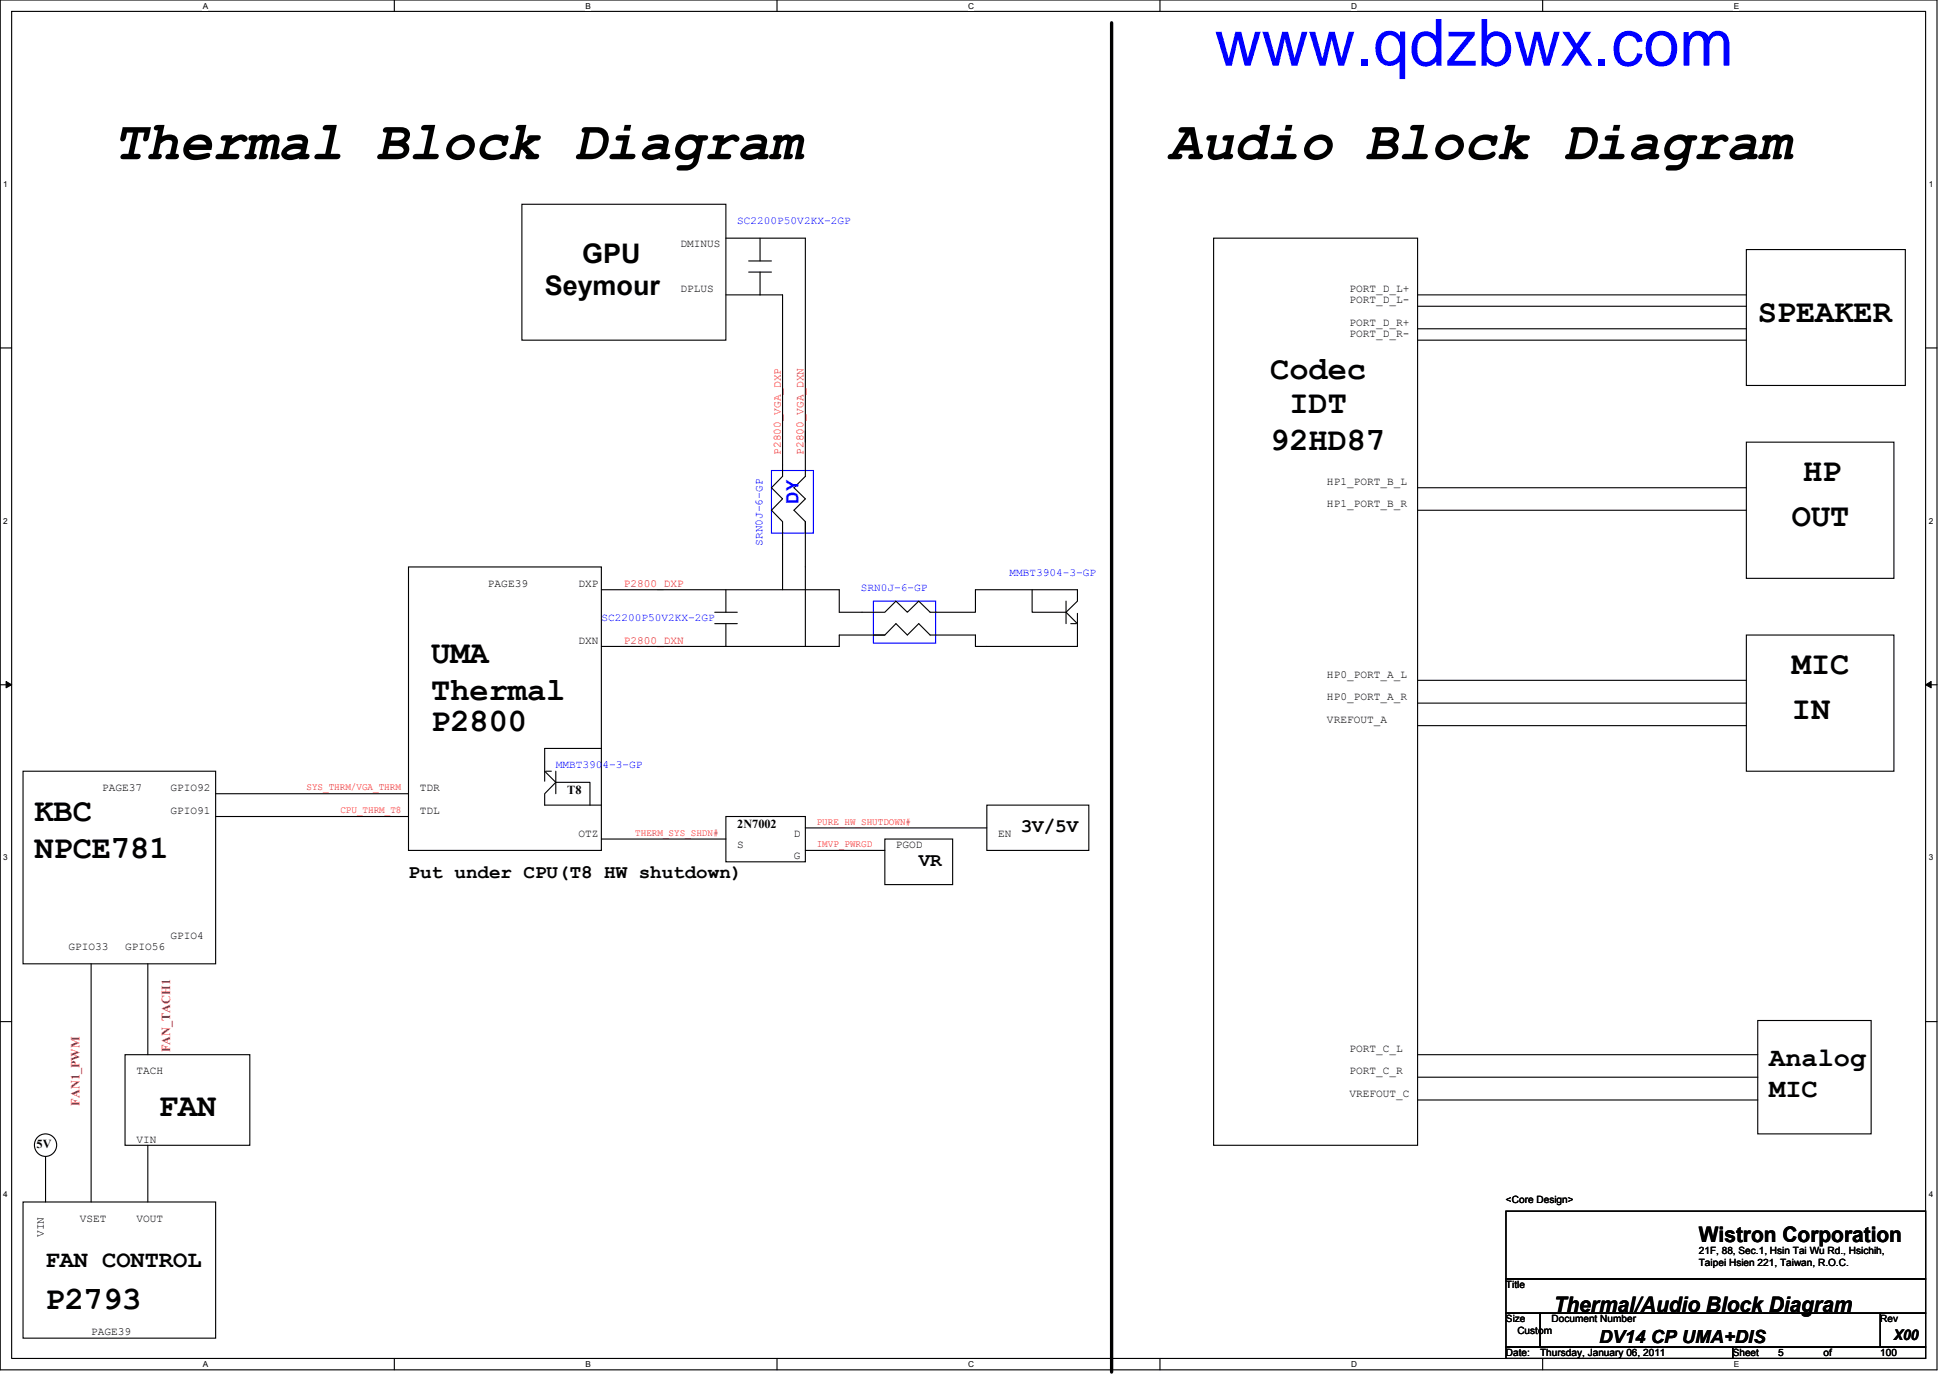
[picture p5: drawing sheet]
<svg xmlns="http://www.w3.org/2000/svg" width="297mm" height="210mm" viewBox="0 0 297 210" stroke-linecap="round" stroke-linejoin="round" font-family="sans-serif">
<path d="M0 0h295.1v208.7h-295.1zM1.8 1.7h291.5v205.2h-291.5z" fill="none" stroke="#000" stroke-width=".17"/>
<g fill="#fff">
<path d="M30.9 .2h.8v1.4h-.8z"/>
<path d="M30.9 207.1h.8v1.4h-.8z"/>
</g>
<path d="M60.1 0v1.7M60.1 206.9v1.8" fill="none" stroke="#000" stroke-width=".17"/>
<g fill="#fff">
<path d="M89.2 .2h.8v1.4h-.8z"/>
<path d="M89.2 207.1h.8v1.4h-.8z"/>
</g>
<path d="M118.4 0v1.7M118.4 206.9v1.8" fill="none" stroke="#000" stroke-width=".17"/>
<g fill="#fff">
<path d="M147.5 .2h.9v1.4h-.9z"/>
<path d="M147.5 207.1h.9v1.4h-.9z"/>
</g>
<path d="M176.7 0v1.7M176.7 206.9v1.8" fill="none" stroke="#000" stroke-width=".17"/>
<g fill="#fff">
<path d="M205.8 .2h.9v1.4h-.9z"/>
<path d="M205.8 207.1h.9v1.4h-.9z"/>
</g>
<path d="M235 0v1.7M235 206.9v1.8" fill="none" stroke="#000" stroke-width=".17"/>
<g fill="#fff">
<path d="M264.1 .2h.8v1.4h-.8z"/>
<path d="M264.1 207.1h.8v1.4h-.8z"/>
<path d="M.5 27.3h.7v1.4h-.7z"/>
<path d="M293.8 27.3h.7v1.4h-.7z"/>
<path d="M.5 78.6h.7v1.4h-.7z"/>
<path d="M293.8 78.6h.7v1.4h-.7z"/>
</g>
<path d="M0 53h1.8M293.3 53h1.8" fill="none" stroke="#000" stroke-width=".17"/>
<g fill="#fff">
<path d="M.5 129.9h.7v1.4h-.7z"/>
<path d="M293.8 129.9h.7v1.4h-.7z"/>
</g>
<path d="M0 104.3h1.8M293.3 104.3h1.8" fill="none" stroke="#000" stroke-width=".17"/>
<path d="M.9 103.8l.9 .5-.9 .5zM293.3 104.3l.9-.5v1z" fill="#000"/>
<path d="M.9 103.8l.9 .5-.9 .5zM293.3 104.3l.9-.5v1z" fill="none" stroke="#000" stroke-width=".15"/>
<g fill="#fff">
<path d="M.5 181.2h.7v1.4h-.7z"/>
<path d="M293.8 181.2h.7v1.4h-.7z"/>
</g>
<g fill="none" stroke="#000" stroke-width=".17">
<path d="M79.5 31.1h31.1v20.7h-31.1zM110.6 36.3h12.1v29.4M114 39.8h3.5M115.8 36.3v3.5M184.9 36.3h31v138.2h-31zM266 38h24.2v20.7h-24.2zM110.6 44.9h5.2M114 41.4h3.5M115.8 44.9h3.4v27.7l-1.7 1.7 1.7 1.7-1.7 1.7 1.7 1.8v10.3M115.8 41.4v3.5M215.9 46.7h50.1M215.9 50.1h50.1"/>
<path d="M215.9 44.9h50.1M215.9 51.8h50.1M122.7 65.7v6.9l-1.8 1.7 1.8 1.7-1.8 1.7 1.8 1.8v1.7M122.7 79.5v19M122.7 65.7v1.7M215.9 74.3h50.1M215.9 77.7h50.1M266 67.4h22.5v20.7h-22.5zM62.2 86.4h29.4v43.1h-29.4zM91.6 89.8h36.2v3.5h7l1.7-1.7 1.7 1.7 1.8-1.7 1.7 1.7h6.9v-3.5h15.5v1.8l-1.7 1.7 1.7 1.7v3.5h-15.5v-1.8h-6.9l-1.7-1.7-1.8 1.7-1.7-1.7-1.7 1.7h-1.8M108.9 95h3.4M108.9 93.3h3.4"/>
<path d="M110.6 89.8v3.5M110.6 95v3.5M134.8 96.7h-7v1.8h-36.2M157.2 89.8v3.5h5.2M162.4 91.6v3.4M163.1 95h.9M164.1 95h.1M164.1 93.4v1.6M266 96.7h22.5v20.8h-22.5zM3.5 117.5h29.3v29.3h-29.3zM83 117.5h.1M83 117.5v1.5"/>
<path d="M83.1 117.5h.9M84.7 117.5v3.4M84.7 119.2h5.2v3.4M91.6 114h-8.6v3.5l1.7 1.7-1.7 1.7v1.7h8.6M215.9 103.6h50.1M215.9 107.1h50.1M215.9 110.5h50.1M32.8 120.9h29.4M32.8 124.4h29.4M91.6 127.8h19M110.6 124.4h12.1v6.9h-12.1zM122.7 129.5h12.1"/>
<path d="M122.7 126.1h27.6M134.8 127.8h10.3v6.9h-10.3zM150.3 122.6h15.6v6.9h-15.6zM0 155.6h1.8M13.9 146.8v36.3M22.5 146.8v13.9M267.8 155.4h17.2v17.3h-17.2zM293.3 155.6h1.8M6.9 176.2v6.9M19 160.7h19.1v13.8h-19.1zM22.5 174.5v8.6M215.9 160.7h51.9"/>
<path d="M215.9 164.1h51.9M215.9 167.6h51.9M3.5 183.1h29.3v20.7h-29.3zM229.4 184.5h63.9v10.3h-63.9zM229.4 194.8h63.9v5.2h-63.9zM229.4 200h5.2v5.2h-5.2zM229.4 205.2h34.5v1.7h-34.5zM234.6 200h51.8v5.2h-51.8zM263.9 205.2h29.4v1.7h-29.4zM286.4 200h6.9v5.2h-6.9z"/>
<circle cx="6.9" cy="174.4" r="1.71"/>
</g>
<path d="M169.3 3.5v205.5" fill="none" stroke="#000" stroke-width=".51"/>
<path d="M117.5 71.7h6.4v9.5h-6.4zM133 91.6h9.5v6.4h-9.5z" fill="none" stroke="#00f" stroke-width=".17"/>
<text font-size="9.9" fill="#00f" x="185" y="10">www.qdzbwx.com</text>
<g font-size="8.3">
<text x="17.3" y="24.3">Thermal Block Diagram</text>
<text x="178" y="24.3">Audio Block Diagram</text>
</g>
<g font-size="5">
<text x="267.8" y="49.1">SPEAKER</text>
<text x="193.5" y="57.7">Codec</text>
<text x="196.4" y="62.9">IDT</text>
<text x="193.5" y="68.6">92HD87</text>
<text x="274.7" y="73.3">HP</text>
<text x="273" y="80.2">OUT</text>
<text x="65.7" y="100.9">UMA</text>
<text x="65.7" y="106.6">Thermal</text>
<text x="273" y="102.7">MIC</text>
<text x="65.7" y="111.3">P2800</text>
<text x="273" y="109.6">IN</text>
<text x="5.2" y="125.1">KBC</text>
<text x="5.2" y="130.8">NPCE781</text>
<text x="24.2" y="170">FAN</text>
<text x="6.9" y="199.4">P2793</text>
</g>
<g font-size="4.1">
<text x="88.7" y="40.1">GPU</text>
<text x="83" y="45">Seymour</text>
<text x="269.5" y="162.4">Analog</text>
<text x="269.5" y="167.1">MIC</text>
</g>
<text font-size="3.6" x="6.9" y="193">FAN CONTROL</text>
<g font-size="3.3">
<text x="258.8" y="189.2">Wistron Corporation</text>
<text x="236.7" y="199.9">Thermal/Audio Block Diagram</text>
</g>
<g font-size="2.9">
<text x="140" y="132">VR</text>
<text x="155.5" y="126.8">3V/5V</text>
<text x="62.2" y="133.7">Put under CPU(T8 HW shutdown)</text>
</g>
<text font-size="2.8" x="243.6" y="204.6">DV14 CP UMA+DIS</text>
<text font-size="2.6" fill="#00f" x="121.6" y="76.7" transform="rotate(-90 121.6 76.7)">DY</text>
<text font-size="2.2" x="288.5" y="204.1">X00</text>
<g font-size="1.9">
<text x="86.4" y="120.9">T8</text>
<text x="112.3" y="126.1">2N7002</text>
<text x="5.6" y="174.8">5V</text>
</g>
<g font-size="1.9" fill="#f00">
<text x="25.9" y="160.3" transform="rotate(-90 25.9 160.3)">FAN_TACH1</text>
<text x="12.1" y="168.4" transform="rotate(-90 12.1 168.4)">FAN1_PWM</text>
</g>
<g font-size="1.7" fill="#00f">
<text x="112.3" y="34.1">SC2200P50V2KX-2GP</text>
<text x="116.2" y="83.1" transform="rotate(-90 116.2 83.1)">SRN0J-6-GP</text>
<text x="153.8" y="87.7">MMBT3904-3-GP</text>
<text x="91.6" y="94.6">SC2200P50V2KX-2GP</text>
<text x="131.1" y="90.1">SRN0J-6-GP</text>
<text x="84.7" y="117.1">MMBT3904-3-GP</text>
</g>
<g font-size="1.7">
<text x="103.7" y="37.6">DMINUS</text>
<text x="103.7" y="44.5">DPLUS</text>
<text x="205.6" y="46.2">PORT_D_L-</text>
<text x="205.6" y="44.5">PORT_D_L+</text>
<text x="205.6" y="49.7">PORT_D_R+</text>
<text x="205.6" y="51.4">PORT_D_R-</text>
<text x="202.1" y="73.9">HP1_PORT_B_L</text>
<text x="202.1" y="77.3">HP1_PORT_B_R</text>
<text x="74.3" y="89.4">PAGE39</text>
<text x="88.1" y="89.4">DXP</text>
<text x="88.1" y="98">DXN</text>
<text x="202.1" y="103.2">HP0_PORT_A_L</text>
<text x="202.1" y="106.7">HP0_PORT_A_R</text>
<text x="202.1" y="110.2">VREFOUT_A</text>
<text x="15.6" y="120.5">PAGE37</text>
<text x="25.9" y="120.5">GPIO92</text>
<text x="25.9" y="124">GPIO91</text>
<text x="64" y="120.5">TDR</text>
<text x="64" y="124">TDL</text>
<text x="88.1" y="127.4">OTZ</text>
<text x="112.3" y="129.1">S</text>
<text x="120.9" y="127.4">D</text>
<text x="120.9" y="130.9">G</text>
<text x="136.5" y="129.1">PGOD</text>
<text x="152.1" y="127.4">EN</text>
<text x="25.9" y="143">GPIO4</text>
<text x="10.4" y="144.7">GPIO33</text>
<text x="19" y="144.7">GPIO56</text>
<text x="205.6" y="160.2">PORT_C_L</text>
<text x="20.8" y="163.7">TACH</text>
<text x="205.6" y="163.7">PORT_C_R</text>
<text x="205.6" y="167.1">VREFOUT_C</text>
<text x="20.8" y="174">VIN</text>
<text x="6.7" y="188.4" transform="rotate(-90 6.7 188.4)">VIN</text>
<text x="12.1" y="186.1">VSET</text>
<text x="20.8" y="186.1">VOUT</text>
<text x="13.9" y="203.4">PAGE39</text>
</g>
<g font-size="1.7" fill="#f00">
<text x="119" y="69.3" transform="rotate(-90 119 69.3)">P2800_VGA_DXP</text>
<text x="122.4" y="69.3" transform="rotate(-90 122.4 69.3)">P2800_VGA_DXN</text>
<text x="95" y="89.4">P2800_DXP</text>
<text x="95" y="98">P2800_DXN</text>
</g>
<g font-size="1.5" fill="#f00">
<text x="46.7" y="120.4">SYS_THRM/VGA_THRM</text>
<text x="51.9" y="123.9">CPU_THRM_T8</text>
<text x="124.4" y="125.6">PURE_HW_SHUTDOWN#</text>
<text x="96.8" y="127.3">THERM_SYS_SHDN#</text>
<text x="124.4" y="129">IMVP_PWRGD</text>
</g>
<g font-size="1.5">
<text x="229.4" y="183.3">&lt;Core Design&gt;</text>
<text x="258.8" y="191.1">21F, 88, Sec.1, Hsin Tai Wu Rd., Hsichih,</text>
<text x="229.4" y="196.2">Title</text>
<text x="258.8" y="192.8">Taipei Hsien 221, Taiwan, R.O.C.</text>
<text x="229.4" y="201.4">Size</text>
<text x="231.1" y="203.2">Custom</text>
<text x="236.3" y="201.4">Document Number</text>
<text x="286.4" y="201.4">Rev</text>
<text x="229.4" y="206.6">Date:</text>
<text x="234.6" y="206.6">Thursday, January 06, 2011</text>
<text x="263.9" y="206.6">Sheet</text>
<text x="270.9" y="206.6">5</text>
<text x="277.8" y="206.6">of</text>
<text x="286.4" y="206.6">100</text>
</g>
<g font-size="1.3">
<text x="30.9" y="1.4">A</text>
<text x="89.2" y="1.4">B</text>
<text x="147.5" y="1.4">C</text>
<text x="205.8" y="1.4">D</text>
<text x="264.1" y="1.4">E</text>
<text x=".5" y="28.5">1</text>
<text x="293.8" y="28.5">1</text>
<text x=".5" y="79.8">2</text>
<text x="293.8" y="79.8">2</text>
<text x=".5" y="131.1">3</text>
<text x="293.8" y="131.1">3</text>
<text x=".5" y="182.4">4</text>
<text x="293.8" y="182.4">4</text>
<text x="30.9" y="208.3">A</text>
<text x="89.2" y="208.3">B</text>
<text x="147.5" y="208.3">C</text>
<text x="205.8" y="208.3">D</text>
<text x="264.1" y="208.3">E</text>
</g>
</svg>
